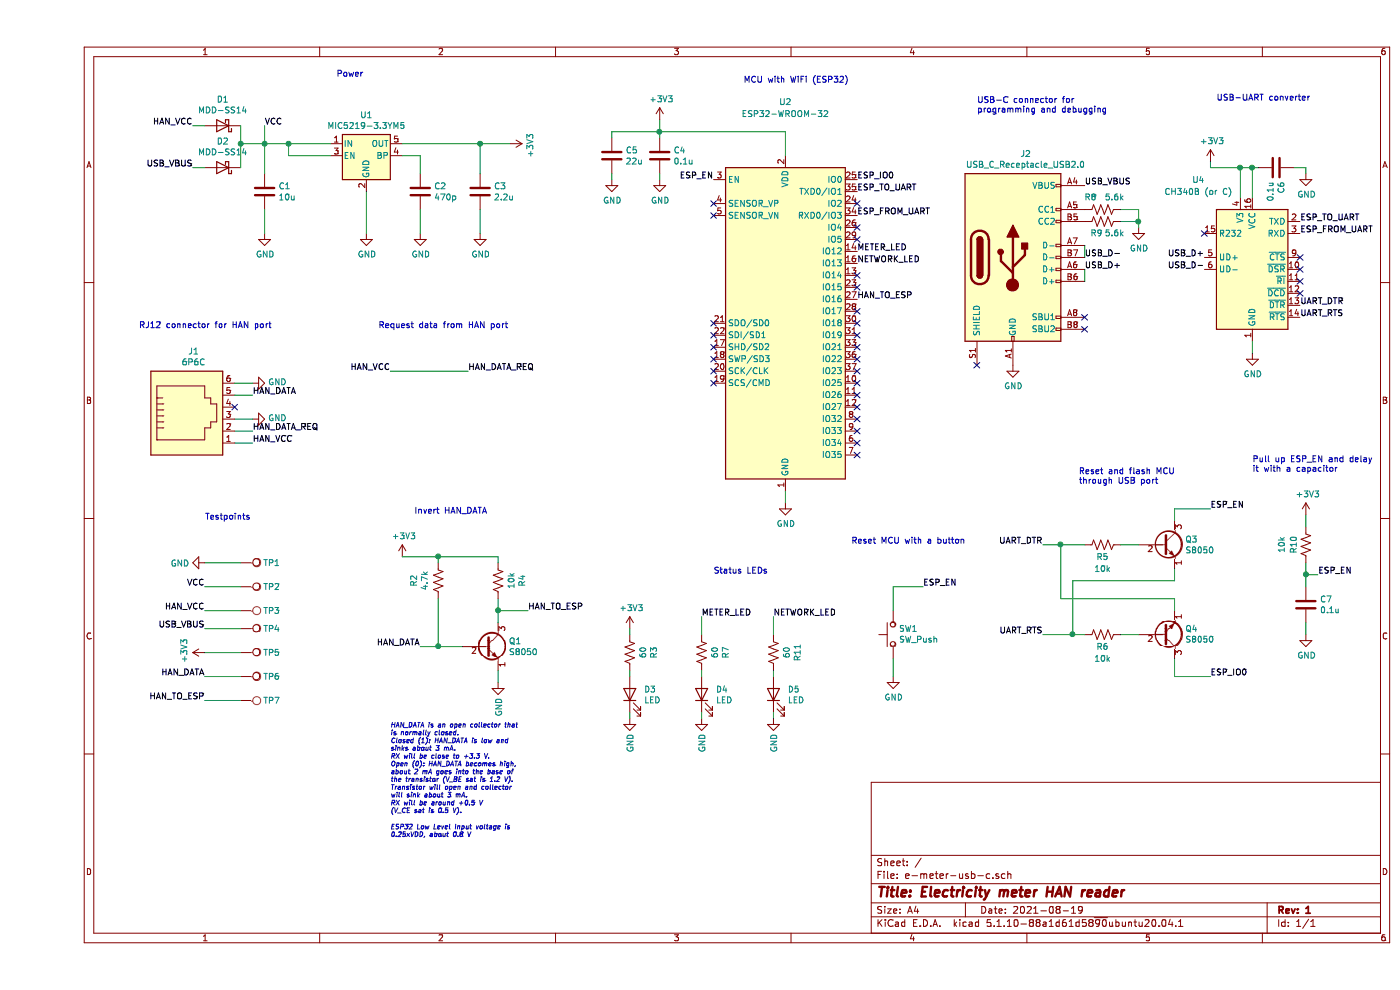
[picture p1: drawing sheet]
EESchema Schematic File Version 4
EELAYER 30 0
EELAYER END
$Descr A4 11693 8268
encoding utf-8
Sheet 1 1
Title "Electricity meter HAN reader"
Date "2021-08-19"
Rev "1"
Comp ""
Comment1 ""
Comment2 ""
Comment3 ""
Comment4 ""
$EndDescr
Wire Wire Line
	1650 3700 1800 3700
Wire Wire Line
	1650 3600 1800 3600
Wire Wire Line
	1650 3300 1800 3300
Text Label 1800 3700 0    50   ~ 0
HAN_VCC
Text Label 1800 3600 0    50   ~ 0
HAN_DATA_REQ
NoConn ~ 1650 3400
Text Label 1800 3300 0    50   ~ 0
HAN_DATA
$Comp
L power:GND #PWR03
U 1 1
P 1800 3200
F 0 "#PWR03" H 1800 2950 50  0001 C CNN
F 1 "GND" V 1805 3072 50  0000 R CNN
F 2 "" H 1800 3200 50  0001 C CNN
F 3 "" H 1800 3200 50  0001 C CNN
	1    1800 3200
	0    -1   -1   0   
$EndComp
Wire Wire Line
	1650 3200 1800 3200
$Comp
L Connector:TestPoint TP5
U 1 1
P 1700 5450
F 0 "TP5" V 1700 5638 50  0000 L CNN
F 1 "TestPoint" V 1745 5638 50  0001 L CNN
F 2 "TestPoint:TestPoint_Pad_D1.0mm" H 1900 5450 50  0001 C CNN
F 3 "~" H 1900 5450 50  0001 C CNN
F 4 "0" V 1700 5450 50  0001 C CNN "JLCPCB BOM"
	1    1700 5450
	0    1    1    0   
$EndComp
Wire Wire Line
	1700 5450 1400 5450
Text Label 3600 3100 0    50   ~ 0
HAN_DATA_REQ
Text Label 2950 3100 2    50   ~ 0
HAN_VCC
$Comp
L power:GND #PWR016
U 1 1
P 7150 5650
F 0 "#PWR016" H 7150 5400 50  0001 C CNN
F 1 "GND" H 7155 5477 50  0000 C CNN
F 2 "" H 7150 5650 50  0001 C CNN
F 3 "" H 7150 5650 50  0001 C CNN
	1    7150 5650
	1    0    0    -1  
$EndComp
$Comp
L power:+3V3 #PWR011
U 1 1
P 5200 1000
F 0 "#PWR011" H 5200 850 50  0001 C CNN
F 1 "+3V3" H 5215 1173 50  0000 C CNN
F 2 "" H 5200 1000 50  0001 C CNN
F 3 "" H 5200 1000 50  0001 C CNN
	1    5200 1000
	1    0    0    -1  
$EndComp
$Comp
L power:GND #PWR012
U 1 1
P 5200 1500
F 0 "#PWR012" H 5200 1250 50  0001 C CNN
F 1 "GND" H 5205 1327 50  0000 C CNN
F 2 "" H 5200 1500 50  0001 C CNN
F 3 "" H 5200 1500 50  0001 C CNN
	1    5200 1500
	1    0    0    -1  
$EndComp
Wire Wire Line
	6250 4100 6250 4200
$Comp
L power:GND #PWR014
U 1 1
P 6250 4200
F 0 "#PWR014" H 6250 3950 50  0001 C CNN
F 1 "GND" H 6255 4027 50  0000 C CNN
F 2 "" H 6250 4200 50  0001 C CNN
F 3 "" H 6250 4200 50  0001 C CNN
	1    6250 4200
	1    0    0    -1  
$EndComp
$Comp
L power:+3V3 #PWR010
U 1 1
P 3950 1200
F 0 "#PWR010" H 3950 1050 50  0001 C CNN
F 1 "+3V3" H 3965 1373 50  0000 C CNN
F 2 "" H 3950 1200 50  0001 C CNN
F 3 "" H 3950 1200 50  0001 C CNN
	1    3950 1200
	0    1    1    0   
$EndComp
$Comp
L power:GND #PWR06
U 1 1
P 2750 1950
F 0 "#PWR06" H 2750 1700 50  0001 C CNN
F 1 "GND" H 2755 1777 50  0000 C CNN
F 2 "" H 2750 1950 50  0001 C CNN
F 3 "" H 2750 1950 50  0001 C CNN
	1    2750 1950
	1    0    0    -1  
$EndComp
$Comp
L Device:C C2
U 1 1
P 3200 1600
F 0 "C2" H 3315 1646 50  0000 L CNN
F 1 "470p" H 3315 1555 50  0000 L CNN
F 2 "Capacitor_SMD:C_0603_1608Metric_Pad1.08x0.95mm_HandSolder" H 3238 1450 50  0001 C CNN
F 3 "~" H 3200 1600 50  0001 C CNN
	1    3200 1600
	1    0    0    -1  
$EndComp
$Comp
L Device:C C1
U 1 1
P 1900 1600
F 0 "C1" H 2015 1646 50  0000 L CNN
F 1 "10u" H 2015 1555 50  0000 L CNN
F 2 "Capacitor_SMD:C_0603_1608Metric_Pad1.08x0.95mm_HandSolder" H 1938 1450 50  0001 C CNN
F 3 "~" H 1900 1600 50  0001 C CNN
	1    1900 1600
	1    0    0    -1  
$EndComp
Wire Wire Line
	2100 1200 2100 1300
$Comp
L power:GND #PWR05
U 1 1
P 1900 1950
F 0 "#PWR05" H 1900 1700 50  0001 C CNN
F 1 "GND" H 1905 1777 50  0000 C CNN
F 2 "" H 1900 1950 50  0001 C CNN
F 3 "" H 1900 1950 50  0001 C CNN
	1    1900 1950
	1    0    0    -1  
$EndComp
Wire Wire Line
	2750 1600 2750 1950
$Comp
L power:GND #PWR08
U 1 1
P 3200 1950
F 0 "#PWR08" H 3200 1700 50  0001 C CNN
F 1 "GND" H 3205 1777 50  0000 C CNN
F 2 "" H 3200 1950 50  0001 C CNN
F 3 "" H 3200 1950 50  0001 C CNN
	1    3200 1950
	1    0    0    -1  
$EndComp
$Comp
L power:GND #PWR017
U 1 1
P 10150 2950
F 0 "#PWR017" H 10150 2700 50  0001 C CNN
F 1 "GND" H 10155 2777 50  0000 C CNN
F 2 "" H 10150 2950 50  0001 C CNN
F 3 "" H 10150 2950 50  0001 C CNN
	1    10150 2950
	1    0    0    -1  
$EndComp
$Comp
L power:GND #PWR019
U 1 1
P 8150 3050
F 0 "#PWR019" H 8150 2800 50  0001 C CNN
F 1 "GND" H 8155 2877 50  0000 C CNN
F 2 "" H 8150 3050 50  0001 C CNN
F 3 "" H 8150 3050 50  0001 C CNN
	1    8150 3050
	1    0    0    -1  
$EndComp
Text Label 8750 2250 0    50   ~ 0
USB_D+
Text Label 8750 2150 0    50   ~ 0
USB_D-
Text Label 8750 1550 0    50   ~ 0
USB_VBUS
Text Label 9750 2150 2    50   ~ 0
USB_D+
Text Label 9750 2250 2    50   ~ 0
USB_D-
NoConn ~ 9750 1950
Wire Wire Line
	5200 1450 5200 1500
Wire Wire Line
	5200 1000 5200 1100
$Comp
L Connector:TestPoint TP7
U 1 1
P 1700 5850
F 0 "TP7" V 1700 6038 50  0000 L CNN
F 1 "TestPoint" V 1745 6038 50  0001 L CNN
F 2 "TestPoint:TestPoint_Pad_D1.0mm" H 1900 5850 50  0001 C CNN
F 3 "~" H 1900 5850 50  0001 C CNN
F 4 "0" V 1700 5850 50  0001 C CNN "JLCPCB BOM"
	1    1700 5850
	0    1    1    0   
$EndComp
Wire Wire Line
	1700 5850 1400 5850
Text Label 1400 5850 2    50   ~ 0
HAN_TO_ESP
$Comp
L power:+3V3 #PWR02
U 1 1
P 1400 5450
F 0 "#PWR02" H 1400 5300 50  0001 C CNN
F 1 "+3V3" H 1415 5623 50  0000 C CNN
F 2 "" H 1400 5450 50  0001 C CNN
F 3 "" H 1400 5450 50  0001 C CNN
	1    1400 5450
	0    -1   -1   0   
$EndComp
$Comp
L Device:C C3
U 1 1
P 3700 1600
F 0 "C3" H 3815 1646 50  0000 L CNN
F 1 "2.2u" H 3815 1555 50  0000 L CNN
F 2 "Capacitor_SMD:C_0603_1608Metric_Pad1.08x0.95mm_HandSolder" H 3738 1450 50  0001 C CNN
F 3 "~" H 3700 1600 50  0001 C CNN
	1    3700 1600
	1    0    0    -1  
$EndComp
Wire Wire Line
	3700 1450 3700 1200
Connection ~ 3700 1200
Wire Wire Line
	3700 1200 3950 1200
Text Label 10550 1850 0    50   ~ 0
ESP_TO_UART
Text Label 10550 1950 0    50   ~ 0
ESP_FROM_UART
Text Label 5650 1500 2    50   ~ 0
ESP_EN
Text Label 6850 1600 0    50   ~ 0
ESP_TO_UART
Text Label 6850 1800 0    50   ~ 0
ESP_FROM_UART
Text Label 6850 1500 0    50   ~ 0
ESP_IO0
Text Label 7400 4900 0    50   ~ 0
ESP_EN
Wire Wire Line
	8400 5300 8650 5300
Wire Wire Line
	8400 4550 8550 4550
Text Label 9800 5650 0    50   ~ 0
ESP_IO0
Wire Wire Line
	9500 5650 9800 5650
Wire Wire Line
	9500 5500 9500 5650
Wire Wire Line
	8550 4550 8750 4550
Connection ~ 8550 4550
Wire Wire Line
	8550 5000 9500 5000
Wire Wire Line
	8550 4550 8550 5000
Wire Wire Line
	8650 5300 8750 5300
Connection ~ 8650 5300
Wire Wire Line
	8650 4850 8650 5300
Wire Wire Line
	9500 4850 8650 4850
Wire Wire Line
	9500 4750 9500 4850
Text Label 9800 4250 0    50   ~ 0
ESP_EN
Wire Wire Line
	9500 5100 9500 5000
Wire Wire Line
	9050 5300 9200 5300
$Comp
L Transistor_BJT:S8050 Q4
U 1 1
P 9400 5300
F 0 "Q4" H 9590 5254 50  0000 L CNN
F 1 "S8050" H 9590 5345 50  0000 L CNN
F 2 "Package_TO_SOT_SMD:SOT-23" H 9600 5225 50  0001 L CIN
F 3 "http://www.unisonic.com.tw/datasheet/S8050.pdf" H 9400 5300 50  0001 L CNN
	1    9400 5300
	1    0    0    1   
$EndComp
Text Label 8400 5300 2    50   ~ 0
UART_RTS
$Comp
L Device:R_US R6
U 1 1
P 8900 5300
F 0 "R6" V 9000 5300 50  0000 C CNN
F 1 "10k" V 9100 5300 50  0000 C CNN
F 2 "Resistor_SMD:R_0201_0603Metric_Pad0.64x0.40mm_HandSolder" V 8940 5290 50  0001 C CNN
F 3 "~" H 8900 5300 50  0001 C CNN
	1    8900 5300
	0    1    1    0   
$EndComp
Wire Wire Line
	9500 4250 9800 4250
Wire Wire Line
	9500 4350 9500 4250
Wire Wire Line
	9050 4550 9200 4550
$Comp
L Transistor_BJT:S8050 Q3
U 1 1
P 9400 4550
F 0 "Q3" H 9590 4596 50  0000 L CNN
F 1 "S8050" H 9590 4505 50  0000 L CNN
F 2 "Package_TO_SOT_SMD:SOT-23" H 9600 4475 50  0001 L CIN
F 3 "http://www.unisonic.com.tw/datasheet/S8050.pdf" H 9400 4550 50  0001 L CNN
F 4 "C2150" H 9400 4550 50  0001 C CNN "LCSC Part"
	1    9400 4550
	1    0    0    -1  
$EndComp
Text Label 8400 4550 2    50   ~ 0
UART_DTR
$Comp
L Device:R_US R5
U 1 1
P 8900 4550
F 0 "R5" V 9000 4550 50  0000 C CNN
F 1 "10k" V 9100 4550 50  0000 C CNN
F 2 "Resistor_SMD:R_0201_0603Metric_Pad0.64x0.40mm_HandSolder" V 8940 4540 50  0001 C CNN
F 3 "~" H 8900 4550 50  0001 C CNN
	1    8900 4550
	0    1    1    0   
$EndComp
$Comp
L RF_Module:ESP32-WROOM-32 U2
U 1 1
P 6250 2700
F 0 "U2" H 6250 4550 50  0000 C CNN
F 1 "ESP32-WROOM-32" H 6250 4450 50  0000 C CNN
F 2 "RF_Module:ESP32-WROOM-32" H 6250 1200 50  0001 C CNN
F 3 "https://www.espressif.com/sites/default/files/documentation/esp32-wroom-32_datasheet_en.pdf" H 5950 2750 50  0001 C CNN
F 4 "C82899" H 6250 2700 50  0001 C CNN "LCSC Part"
	1    6250 2700
	1    0    0    -1  
$EndComp
Wire Wire Line
	3550 5400 3350 5400
$Comp
L power:+3V3 #PWR07
U 1 1
P 3050 4650
F 0 "#PWR07" H 3050 4500 50  0001 C CNN
F 1 "+3V3" H 3065 4823 50  0000 C CNN
F 2 "" H 3050 4650 50  0001 C CNN
F 3 "" H 3050 4650 50  0001 C CNN
	1    3050 4650
	1    0    0    -1  
$EndComp
$Comp
L Device:R_US R4
U 1 1
P 3850 4850
F 0 "R4" V 3645 4850 50  0000 C CNN
F 1 "10k" V 3736 4850 50  0000 C CNN
F 2 "Resistor_SMD:R_0201_0603Metric_Pad0.64x0.40mm_HandSolder" V 3890 4840 50  0001 C CNN
F 3 "~" H 3850 4850 50  0001 C CNN
	1    3850 4850
	-1   0    0    1   
$EndComp
Text Label 4100 5100 0    50   ~ 0
HAN_TO_ESP
$Comp
L Transistor_BJT:S8050 Q1
U 1 1
P 3750 5400
F 0 "Q1" H 3940 5446 50  0000 L CNN
F 1 "S8050" H 3940 5355 50  0000 L CNN
F 2 "Package_TO_SOT_SMD:SOT-23" H 3950 5325 50  0001 L CIN
F 3 "http://www.unisonic.com.tw/datasheet/S8050.pdf" H 3750 5400 50  0001 L CNN
	1    3750 5400
	1    0    0    -1  
$EndComp
Text Notes 2950 7000 0    39   Italic 0
ESP32 Low Level Input voltage is \n0.25xVDD, about 0.8 V
Text Label 3200 5400 2    50   ~ 0
HAN_DATA
Wire Wire Line
	3350 5000 3350 5400
Connection ~ 3350 5400
Wire Wire Line
	4100 5100 3850 5100
Wire Wire Line
	3850 5100 3850 5200
Wire Wire Line
	3850 4650 3850 4700
Wire Wire Line
	3850 5000 3850 5100
Connection ~ 3850 5100
Wire Wire Line
	3850 5600 3850 5700
$Comp
L power:GND #PWR09
U 1 1
P 3850 5700
F 0 "#PWR09" H 3850 5450 50  0001 C CNN
F 1 "GND" V 3855 5572 50  0000 R CNN
F 2 "" H 3850 5700 50  0001 C CNN
F 3 "" H 3850 5700 50  0001 C CNN
	1    3850 5700
	1    0    0    -1  
$EndComp
$Comp
L Connector:TestPoint TP6
U 1 1
P 1700 5650
F 0 "TP6" V 1700 5838 50  0000 L CNN
F 1 "TestPoint" V 1745 5838 50  0001 L CNN
F 2 "TestPoint:TestPoint_Pad_D1.0mm" H 1900 5650 50  0001 C CNN
F 3 "~" H 1900 5650 50  0001 C CNN
F 4 "0" V 1700 5650 50  0001 C CNN "JLCPCB BOM"
	1    1700 5650
	0    1    1    0   
$EndComp
Wire Wire Line
	1700 5650 1400 5650
Text Label 1400 5650 2    50   ~ 0
HAN_DATA
Wire Wire Line
	3200 5400 3350 5400
Text Notes 2950 6800 0    39   Italic 0
HAN_DATA is an open collector that \nis normally closed.\nClosed (1): HAN_DATA is low and \nsinks about 3 mA. \nRX will be close to +3.3 V.\nOpen (0): HAN_DATA becomes high, \nabout 2 mA goes into the base of \nthe transistor (V_BE sat is 1.2 V). \nTransistor will open and collector \nwill sink about 3 mA. \nRX will be around +0.5 V \n(V_CE sat is 0.5 V).\n
Text Label 1300 1050 2    50   ~ 0
HAN_VCC
Text Label 1300 1400 2    50   ~ 0
USB_VBUS
$Comp
L Diode:B140-E3 D1
U 1 1
P 1550 1050
F 0 "D1" H 1550 833 50  0000 C CNN
F 1 "MDD-SS14" H 1550 924 50  0000 C CNN
F 2 "Diode_SMD:D_SMA" H 1550 875 50  0001 C CNN
F 3 "http://www.vishay.com/docs/88946/b120.pdf" H 1550 1050 50  0001 C CNN
F 4 "C2480" H 1550 1050 50  0001 C CNN "LCSC Part"
	1    1550 1050
	-1   0    0    1   
$EndComp
$Comp
L Diode:B140-E3 D2
U 1 1
P 1550 1400
F 0 "D2" H 1550 1183 50  0000 C CNN
F 1 "MDD-SS14" H 1550 1274 50  0000 C CNN
F 2 "Diode_SMD:D_SMA" H 1550 1225 50  0001 C CNN
F 3 "http://www.vishay.com/docs/88946/b120.pdf" H 1550 1400 50  0001 C CNN
	1    1550 1400
	-1   0    0    1   
$EndComp
Wire Wire Line
	1300 1050 1400 1050
Wire Wire Line
	1300 1400 1400 1400
Wire Wire Line
	1700 1400 1700 1200
Connection ~ 1700 1200
Wire Wire Line
	1700 1200 1700 1050
Wire Wire Line
	1700 1200 1900 1200
Wire Wire Line
	1900 1750 1900 1950
Wire Wire Line
	1900 1450 1900 1200
Connection ~ 1900 1200
Wire Wire Line
	1900 1200 2100 1200
Wire Wire Line
	1650 3500 1800 3500
$Comp
L power:GND #PWR04
U 1 1
P 1800 3500
F 0 "#PWR04" H 1800 3250 50  0001 C CNN
F 1 "GND" V 1805 3372 50  0000 R CNN
F 2 "" H 1800 3500 50  0001 C CNN
F 3 "" H 1800 3500 50  0001 C CNN
	1    1800 3500
	0    -1   -1   0   
$EndComp
Text Notes 850  2750 0    50   ~ 0
RJ12 connector for HAN port
Text Notes 2850 2750 0    50   ~ 0
Request data from HAN port
Text Label 1900 1050 0    50   ~ 0
VCC
Wire Wire Line
	1900 1050 1900 1200
$Comp
L Connector:TestPoint TP1
U 1 1
P 1700 4700
F 0 "TP1" V 1700 4888 50  0000 L CNN
F 1 "TestPoint" V 1745 4888 50  0001 L CNN
F 2 "TestPoint:TestPoint_Pad_D1.0mm" H 1900 4700 50  0001 C CNN
F 3 "~" H 1900 4700 50  0001 C CNN
F 4 "False" V 1700 4700 50  0001 C CNN "JLCPCB BOM"
	1    1700 4700
	0    1    1    0   
$EndComp
Wire Wire Line
	1700 4700 1400 4700
$Comp
L power:GND #PWR01
U 1 1
P 1400 4700
F 0 "#PWR01" H 1400 4450 50  0001 C CNN
F 1 "GND" V 1405 4572 50  0000 R CNN
F 2 "" H 1400 4700 50  0001 C CNN
F 3 "" H 1400 4700 50  0001 C CNN
	1    1400 4700
	0    1    1    0   
$EndComp
Wire Wire Line
	3850 4650 3350 4650
Wire Wire Line
	3350 4650 3350 4700
$Comp
L Device:R_US R2
U 1 1
P 3350 4850
F 0 "R2" V 3145 4850 50  0000 C CNN
F 1 "4.7k" V 3236 4850 50  0000 C CNN
F 2 "Resistor_SMD:R_0201_0603Metric_Pad0.64x0.40mm_HandSolder" V 3390 4840 50  0001 C CNN
F 3 "~" H 3350 4850 50  0001 C CNN
	1    3350 4850
	1    0    0    -1  
$EndComp
Wire Wire Line
	3050 4650 3350 4650
Connection ~ 3350 4650
Text Notes 3150 4300 0    50   ~ 0
Invert HAN_DATA
Text Notes 7850 950  0    50   ~ 0
USB-C connector for \nprogramming and debugging
Text Notes 9850 850  0    50   ~ 0
USB-UART converter
Text Notes 5900 700  0    50   ~ 0
MCU with WiFi (ESP32)
Text Notes 2500 650  0    50   ~ 0
Power
Text Notes 1400 4350 0    50   ~ 0
Testpoints
Text Notes 6800 4550 0    50   ~ 0
Reset MCU with a button
Text Notes 8700 4050 0    50   ~ 0
Reset and flash MCU\nthrough USB port
$Comp
L Connector:TestPoint TP4
U 1 1
P 1700 5250
F 0 "TP4" V 1700 5438 50  0000 L CNN
F 1 "TestPoint" V 1745 5438 50  0001 L CNN
F 2 "TestPoint:TestPoint_Pad_D1.0mm" H 1900 5250 50  0001 C CNN
F 3 "~" H 1900 5250 50  0001 C CNN
F 4 "0" V 1700 5250 50  0001 C CNN "JLCPCB BOM"
	1    1700 5250
	0    1    1    0   
$EndComp
Text Label 1400 5250 2    50   ~ 0
USB_VBUS
Wire Wire Line
	1700 5250 1400 5250
Text Label 1400 5100 2    50   ~ 0
HAN_VCC
Wire Wire Line
	1700 5100 1400 5100
$Comp
L Connector:TestPoint TP3
U 1 1
P 1700 5100
F 0 "TP3" V 1700 5288 50  0000 L CNN
F 1 "TestPoint" V 1745 5288 50  0001 L CNN
F 2 "TestPoint:TestPoint_Pad_D1.0mm" H 1900 5100 50  0001 C CNN
F 3 "~" H 1900 5100 50  0001 C CNN
F 4 "0" V 1700 5100 50  0001 C CNN "JLCPCB BOM"
	1    1700 5100
	0    1    1    0   
$EndComp
Text Label 1400 4900 2    50   ~ 0
VCC
Wire Wire Line
	1700 4900 1400 4900
$Comp
L Connector:TestPoint TP2
U 1 1
P 1700 4900
F 0 "TP2" V 1700 5088 50  0000 L CNN
F 1 "TestPoint" V 1745 5088 50  0001 L CNN
F 2 "TestPoint:TestPoint_Pad_D1.0mm" H 1900 4900 50  0001 C CNN
F 3 "~" H 1900 4900 50  0001 C CNN
F 4 "False" V 1700 4900 50  0001 C CNN "JLCPCB BOM"
	1    1700 4900
	0    1    1    0   
$EndComp
NoConn ~ 5650 2700
NoConn ~ 5650 2800
NoConn ~ 5650 2900
NoConn ~ 5650 3000
NoConn ~ 5650 3100
NoConn ~ 5650 3200
NoConn ~ 5650 1700
NoConn ~ 5650 1800
NoConn ~ 6850 1900
NoConn ~ 6850 2000
NoConn ~ 6850 2300
NoConn ~ 6850 2400
NoConn ~ 6850 2600
NoConn ~ 6850 2700
NoConn ~ 6850 2800
NoConn ~ 6850 2900
NoConn ~ 6850 3000
$Comp
L Device:C C4
U 1 1
P 5200 1300
F 0 "C4" H 5315 1346 50  0000 L CNN
F 1 "0.1u" H 5315 1255 50  0000 L CNN
F 2 "Capacitor_SMD:C_0603_1608Metric_Pad1.08x0.95mm_HandSolder" H 5238 1150 50  0001 C CNN
F 3 "~" H 5200 1300 50  0001 C CNN
	1    5200 1300
	1    0    0    -1  
$EndComp
Wire Wire Line
	5200 1100 6250 1100
Connection ~ 5200 1100
Wire Wire Line
	5200 1100 5200 1150
Wire Wire Line
	6250 1100 6250 1300
NoConn ~ 6850 1700
NoConn ~ 6850 3100
NoConn ~ 6850 3200
NoConn ~ 6850 3300
NoConn ~ 6850 3400
NoConn ~ 6850 3500
NoConn ~ 6850 3600
NoConn ~ 6850 3700
NoConn ~ 6850 3800
Wire Wire Line
	2450 1200 2100 1200
Connection ~ 2100 1200
Wire Wire Line
	10150 2850 10150 2950
NoConn ~ 7850 3050
$Comp
L Device:C C6
U 1 1
P 10350 1400
F 0 "C6" H 10465 1446 50  0000 L CNN
F 1 "0.1u" H 10465 1355 50  0000 L CNN
F 2 "Capacitor_SMD:C_0603_1608Metric_Pad1.08x0.95mm_HandSolder" H 10388 1250 50  0001 C CNN
F 3 "~" H 10350 1400 50  0001 C CNN
	1    10350 1400
	0    1    1    0   
$EndComp
$Comp
L power:GND #PWR018
U 1 1
P 10600 1450
F 0 "#PWR018" H 10600 1200 50  0001 C CNN
F 1 "GND" H 10605 1277 50  0000 C CNN
F 2 "" H 10600 1450 50  0001 C CNN
F 3 "" H 10600 1450 50  0001 C CNN
	1    10600 1450
	1    0    0    -1  
$EndComp
$Comp
L Device:R_US R8
U 1 1
P 8900 1750
F 0 "R8" V 9000 1850 50  0000 C CNN
F 1 "5.6k" V 9000 1650 50  0000 C CNN
F 2 "Resistor_SMD:R_0201_0603Metric_Pad0.64x0.40mm_HandSolder" V 8940 1740 50  0001 C CNN
F 3 "~" H 8900 1750 50  0001 C CNN
	1    8900 1750
	0    -1   -1   0   
$EndComp
$Comp
L Connector:USB_C_Receptacle_USB2.0 J2
U 1 1
P 8150 2150
F 0 "J2" H 8257 3017 50  0000 C CNN
F 1 "USB_C_Receptacle_USB2.0" H 8257 2926 50  0000 C CNN
F 2 "Connector_USB:USB_C_Receptacle_HRO_TYPE-C-31-M-12" H 8300 2150 50  0001 C CNN
F 3 "https://www.usb.org/sites/default/files/documents/usb_type-c.zip" H 8300 2150 50  0001 C CNN
F 4 "C165948" H 8150 2150 50  0001 C CNN "LCSC Part"
F 5 "Korean Hroparts Elec" H 8150 2150 50  0001 C CNN "Manufacturer"
	1    8150 2150
	1    0    0    -1  
$EndComp
$Comp
L Device:R_US R9
U 1 1
P 8900 1850
F 0 "R9" V 8800 1900 50  0000 C CNN
F 1 "5.6k" V 8800 1750 50  0000 C CNN
F 2 "Resistor_SMD:R_0201_0603Metric_Pad0.64x0.40mm_HandSolder" V 8940 1840 50  0001 C CNN
F 3 "~" H 8900 1850 50  0001 C CNN
	1    8900 1850
	0    -1   -1   0   
$EndComp
NoConn ~ 8750 2650
NoConn ~ 8750 2750
Text Label 10550 2650 0    50   ~ 0
UART_RTS
Text Label 10550 2550 0    50   ~ 0
UART_DTR
NoConn ~ 10550 2150
NoConn ~ 10550 2250
NoConn ~ 10550 2350
NoConn ~ 10550 2450
$Comp
L power:+3V3 #PWR020
U 1 1
P 9800 1350
F 0 "#PWR020" H 9800 1200 50  0001 C CNN
F 1 "+3V3" H 9815 1523 50  0000 C CNN
F 2 "" H 9800 1350 50  0001 C CNN
F 3 "" H 9800 1350 50  0001 C CNN
	1    9800 1350
	1    0    0    -1  
$EndComp
Wire Wire Line
	9800 1400 10050 1400
Wire Wire Line
	10050 1650 10050 1400
Connection ~ 10050 1400
Wire Wire Line
	10050 1400 10150 1400
Wire Wire Line
	10150 1650 10150 1400
Text Label 10700 4800 0    50   ~ 0
ESP_EN
$Comp
L Device:R_US R10
U 1 1
P 10600 4550
F 0 "R10" V 10700 4550 50  0000 C CNN
F 1 "10k" V 10800 4550 50  0000 C CNN
F 2 "Resistor_SMD:R_0201_0603Metric_Pad0.64x0.40mm_HandSolder" V 10640 4540 50  0001 C CNN
F 3 "~" H 10600 4550 50  0001 C CNN
	1    10600 4550
	-1   0    0    1   
$EndComp
$Comp
L power:+3V3 #PWR021
U 1 1
P 10600 4300
F 0 "#PWR021" H 10600 4150 50  0001 C CNN
F 1 "+3V3" H 10615 4473 50  0000 C CNN
F 2 "" H 10600 4300 50  0001 C CNN
F 3 "" H 10600 4300 50  0001 C CNN
	1    10600 4300
	1    0    0    -1  
$EndComp
$Comp
L Device:C C7
U 1 1
P 10600 5050
F 0 "C7" H 10715 5096 50  0000 L CNN
F 1 "0.1u" H 10715 5005 50  0000 L CNN
F 2 "Capacitor_SMD:C_0603_1608Metric_Pad1.08x0.95mm_HandSolder" H 10638 4900 50  0001 C CNN
F 3 "~" H 10600 5050 50  0001 C CNN
	1    10600 5050
	1    0    0    -1  
$EndComp
$Comp
L power:GND #PWR022
U 1 1
P 10600 5300
F 0 "#PWR022" H 10600 5050 50  0001 C CNN
F 1 "GND" H 10605 5127 50  0000 C CNN
F 2 "" H 10600 5300 50  0001 C CNN
F 3 "" H 10600 5300 50  0001 C CNN
	1    10600 5300
	1    0    0    -1  
$EndComp
Wire Wire Line
	10600 5300 10600 5200
Wire Wire Line
	10600 4900 10600 4800
Wire Wire Line
	10700 4800 10600 4800
Connection ~ 10600 4800
Wire Wire Line
	10600 4800 10600 4700
Wire Wire Line
	10600 4300 10600 4400
Text Notes 10150 3950 0    50   ~ 0
Pull up ESP_EN and delay \nit with a capacitor
Wire Wire Line
	8750 2050 8750 2150
Wire Wire Line
	8750 2250 8750 2350
Wire Wire Line
	9200 1850 9200 1900
Connection ~ 9200 1850
Wire Wire Line
	9050 1850 9200 1850
Wire Wire Line
	9200 1750 9200 1850
Wire Wire Line
	9050 1750 9200 1750
$Comp
L power:GND #PWR013
U 1 1
P 9200 1900
F 0 "#PWR013" H 9200 1650 50  0001 C CNN
F 1 "GND" H 9205 1727 50  0000 C CNN
F 2 "" H 9200 1900 50  0001 C CNN
F 3 "" H 9200 1900 50  0001 C CNN
	1    9200 1900
	1    0    0    -1  
$EndComp
$Comp
L Device:C C5
U 1 1
P 4800 1300
F 0 "C5" H 4915 1346 50  0000 L CNN
F 1 "22u" H 4915 1255 50  0000 L CNN
F 2 "Capacitor_SMD:C_0603_1608Metric_Pad1.08x0.95mm_HandSolder" H 4838 1150 50  0001 C CNN
F 3 "~" H 4800 1300 50  0001 C CNN
	1    4800 1300
	1    0    0    -1  
$EndComp
Wire Wire Line
	5200 1100 4800 1100
Wire Wire Line
	4800 1100 4800 1150
Wire Wire Line
	4800 1450 4800 1500
$Comp
L power:GND #PWR0101
U 1 1
P 4800 1500
F 0 "#PWR0101" H 4800 1250 50  0001 C CNN
F 1 "GND" H 4805 1327 50  0000 C CNN
F 2 "" H 4800 1500 50  0001 C CNN
F 3 "" H 4800 1500 50  0001 C CNN
	1    4800 1500
	1    0    0    -1  
$EndComp
Wire Wire Line
	10600 1450 10600 1400
Wire Wire Line
	10600 1400 10500 1400
Wire Wire Line
	10200 1400 10150 1400
Connection ~ 10150 1400
Wire Wire Line
	9800 1400 9800 1350
Wire Wire Line
	7150 4900 7400 4900
Wire Wire Line
	7150 5500 7150 5650
Wire Wire Line
	2950 3100 3600 3100
$Comp
L Device:LED D3
U 1 1
P 4950 5800
F 0 "D3" V 4989 5682 50  0000 R CNN
F 1 "LED" V 4898 5682 50  0000 R CNN
F 2 "LED_SMD:LED_0201_0603Metric_Pad0.64x0.40mm_HandSolder" H 4950 5800 50  0001 C CNN
F 3 "~" H 4950 5800 50  0001 C CNN
F 4 "C2290" V 4950 5800 50  0001 C CNN "LCSC Part"
	1    4950 5800
	0    -1   -1   0   
$EndComp
$Comp
L power:GND #PWR0102
U 1 1
P 4950 6000
F 0 "#PWR0102" H 4950 5750 50  0001 C CNN
F 1 "GND" V 4955 5872 50  0000 R CNN
F 2 "" H 4950 6000 50  0001 C CNN
F 3 "" H 4950 6000 50  0001 C CNN
	1    4950 6000
	1    0    0    -1  
$EndComp
Wire Wire Line
	4950 5950 4950 6000
$Comp
L Device:R_US R3
U 1 1
P 4950 5450
F 0 "R3" V 4745 5450 50  0000 C CNN
F 1 "60" V 4836 5450 50  0000 C CNN
F 2 "Resistor_SMD:R_0201_0603Metric_Pad0.64x0.40mm_HandSolder" V 4990 5440 50  0001 C CNN
F 3 "~" H 4950 5450 50  0001 C CNN
	1    4950 5450
	-1   0    0    1   
$EndComp
Wire Wire Line
	4950 5600 4950 5650
Wire Wire Line
	4950 5300 4950 5250
$Comp
L power:+3V3 #PWR0103
U 1 1
P 4950 5250
F 0 "#PWR0103" H 4950 5100 50  0001 C CNN
F 1 "+3V3" H 4965 5423 50  0000 C CNN
F 2 "" H 4950 5250 50  0001 C CNN
F 3 "" H 4950 5250 50  0001 C CNN
	1    4950 5250
	1    0    0    -1  
$EndComp
$Comp
L Device:LED D4
U 1 1
P 5550 5800
F 0 "D4" V 5589 5682 50  0000 R CNN
F 1 "LED" V 5498 5682 50  0000 R CNN
F 2 "LED_SMD:LED_0201_0603Metric_Pad0.64x0.40mm_HandSolder" H 5550 5800 50  0001 C CNN
F 3 "~" H 5550 5800 50  0001 C CNN
	1    5550 5800
	0    -1   -1   0   
$EndComp
$Comp
L power:GND #PWR0104
U 1 1
P 5550 6000
F 0 "#PWR0104" H 5550 5750 50  0001 C CNN
F 1 "GND" V 5555 5872 50  0000 R CNN
F 2 "" H 5550 6000 50  0001 C CNN
F 3 "" H 5550 6000 50  0001 C CNN
	1    5550 6000
	1    0    0    -1  
$EndComp
Wire Wire Line
	5550 5950 5550 6000
$Comp
L Device:R_US R7
U 1 1
P 5550 5450
F 0 "R7" V 5345 5450 50  0000 C CNN
F 1 "60" V 5436 5450 50  0000 C CNN
F 2 "Resistor_SMD:R_0201_0603Metric_Pad0.64x0.40mm_HandSolder" V 5590 5440 50  0001 C CNN
F 3 "~" H 5550 5450 50  0001 C CNN
	1    5550 5450
	-1   0    0    1   
$EndComp
Wire Wire Line
	5550 5600 5550 5650
Text Label 5550 5150 0    50   ~ 0
METER_LED
Wire Wire Line
	5550 5150 5550 5300
$Comp
L Device:LED D5
U 1 1
P 6150 5800
F 0 "D5" V 6189 5682 50  0000 R CNN
F 1 "LED" V 6098 5682 50  0000 R CNN
F 2 "LED_SMD:LED_0201_0603Metric_Pad0.64x0.40mm_HandSolder" H 6150 5800 50  0001 C CNN
F 3 "~" H 6150 5800 50  0001 C CNN
	1    6150 5800
	0    -1   -1   0   
$EndComp
$Comp
L power:GND #PWR0105
U 1 1
P 6150 6000
F 0 "#PWR0105" H 6150 5750 50  0001 C CNN
F 1 "GND" V 6155 5872 50  0000 R CNN
F 2 "" H 6150 6000 50  0001 C CNN
F 3 "" H 6150 6000 50  0001 C CNN
	1    6150 6000
	1    0    0    -1  
$EndComp
Wire Wire Line
	6150 5950 6150 6000
$Comp
L Device:R_US R11
U 1 1
P 6150 5450
F 0 "R11" V 5945 5450 50  0000 C CNN
F 1 "60" V 6036 5450 50  0000 C CNN
F 2 "Resistor_SMD:R_0201_0603Metric_Pad0.64x0.40mm_HandSolder" V 6190 5440 50  0001 C CNN
F 3 "~" H 6150 5450 50  0001 C CNN
	1    6150 5450
	-1   0    0    1   
$EndComp
Wire Wire Line
	6150 5600 6150 5650
Text Label 6150 5150 0    50   ~ 0
NETWORK_LED
Wire Wire Line
	6150 5150 6150 5300
Text Notes 5650 4800 0    50   ~ 0
Status LEDs
Text Label 6850 2200 0    50   ~ 0
NETWORK_LED
Text Label 6850 2100 0    50   ~ 0
METER_LED
Text Label 6850 2500 0    50   ~ 0
HAN_TO_ESP
$Comp
L Switch:SW_Push SW1
U 1 1
P 7150 5300
F 0 "SW1" V 7196 5252 50  0000 R CNN
F 1 "SW_Push" V 7105 5252 50  0000 R CNN
F 2 "footprints:TE_Connectivity_FSM2JSMAA" H 7150 5500 50  0001 C CNN
F 3 "~" H 7150 5500 50  0001 C CNN
F 4 "C127509" V 7150 5300 50  0001 C CNN "LCSC Part"
	1    7150 5300
	0    -1   -1   0   
$EndComp
Wire Wire Line
	7150 5100 7150 4900
$Comp
L Regulator_Linear:MIC5219-3.3YM5 U1
U 1 1
P 2750 1300
F 0 "U1" H 2750 1642 50  0000 C CNN
F 1 "MIC5219-3.3YM5" H 2750 1551 50  0000 C CNN
F 2 "Package_TO_SOT_SMD:SOT-23-5" H 2750 1625 50  0001 C CNN
F 3 "http://ww1.microchip.com/downloads/en/DeviceDoc/MIC5219-500mA-Peak-Output-LDO-Regulator-DS20006021A.pdf" H 2750 1300 50  0001 C CNN
F 4 "False" H 2750 1300 50  0001 C CNN "JLCPCB BOM"
	1    2750 1300
	1    0    0    -1  
$EndComp
Wire Wire Line
	3050 1200 3700 1200
Wire Wire Line
	3200 1750 3200 1950
Wire Wire Line
	3050 1300 3200 1300
Wire Wire Line
	3200 1300 3200 1450
$Comp
L power:GND #PWR0107
U 1 1
P 3700 1950
F 0 "#PWR0107" H 3700 1700 50  0001 C CNN
F 1 "GND" H 3705 1777 50  0000 C CNN
F 2 "" H 3700 1950 50  0001 C CNN
F 3 "" H 3700 1950 50  0001 C CNN
	1    3700 1950
	1    0    0    -1  
$EndComp
Wire Wire Line
	3700 1750 3700 1950
Wire Wire Line
	2100 1300 2450 1300
$Comp
L Connector:6P6C J1
U 1 1
P 1250 3500
F 0 "J1" H 1307 4067 50  0000 C CNN
F 1 "6P6C" H 1307 3976 50  0000 C CNN
F 2 "Connector_RJ:RJ12_Amphenol_54601" V 1250 3525 50  0001 C CNN
F 3 "~" V 1250 3525 50  0001 C CNN
F 4 "C305981" H 1250 3500 50  0001 C CNN "LCSC Part"
	1    1250 3500
	1    0    0    -1  
$EndComp
$Comp
L Interface_USB:CH340C U4
U 1 1
P 10150 2250
F 0 "U4" H 9700 3000 50  0000 C CNN
F 1 "CH340B (or C)" H 9700 2900 50  0000 C CNN
F 2 "Package_SO:SOIC-16_3.9x9.9mm_P1.27mm" H 10200 1700 50  0001 L CNN
F 3 "https://datasheet.lcsc.com/szlcsc/Jiangsu-Qin-Heng-CH340C_C84681.pdf" H 9800 3050 50  0001 C CNN
F 4 "C81010" H 10150 2250 50  0001 C CNN "LCSC Part"
	1    10150 2250
	1    0    0    -1  
$EndComp
$EndSCHEMATC
